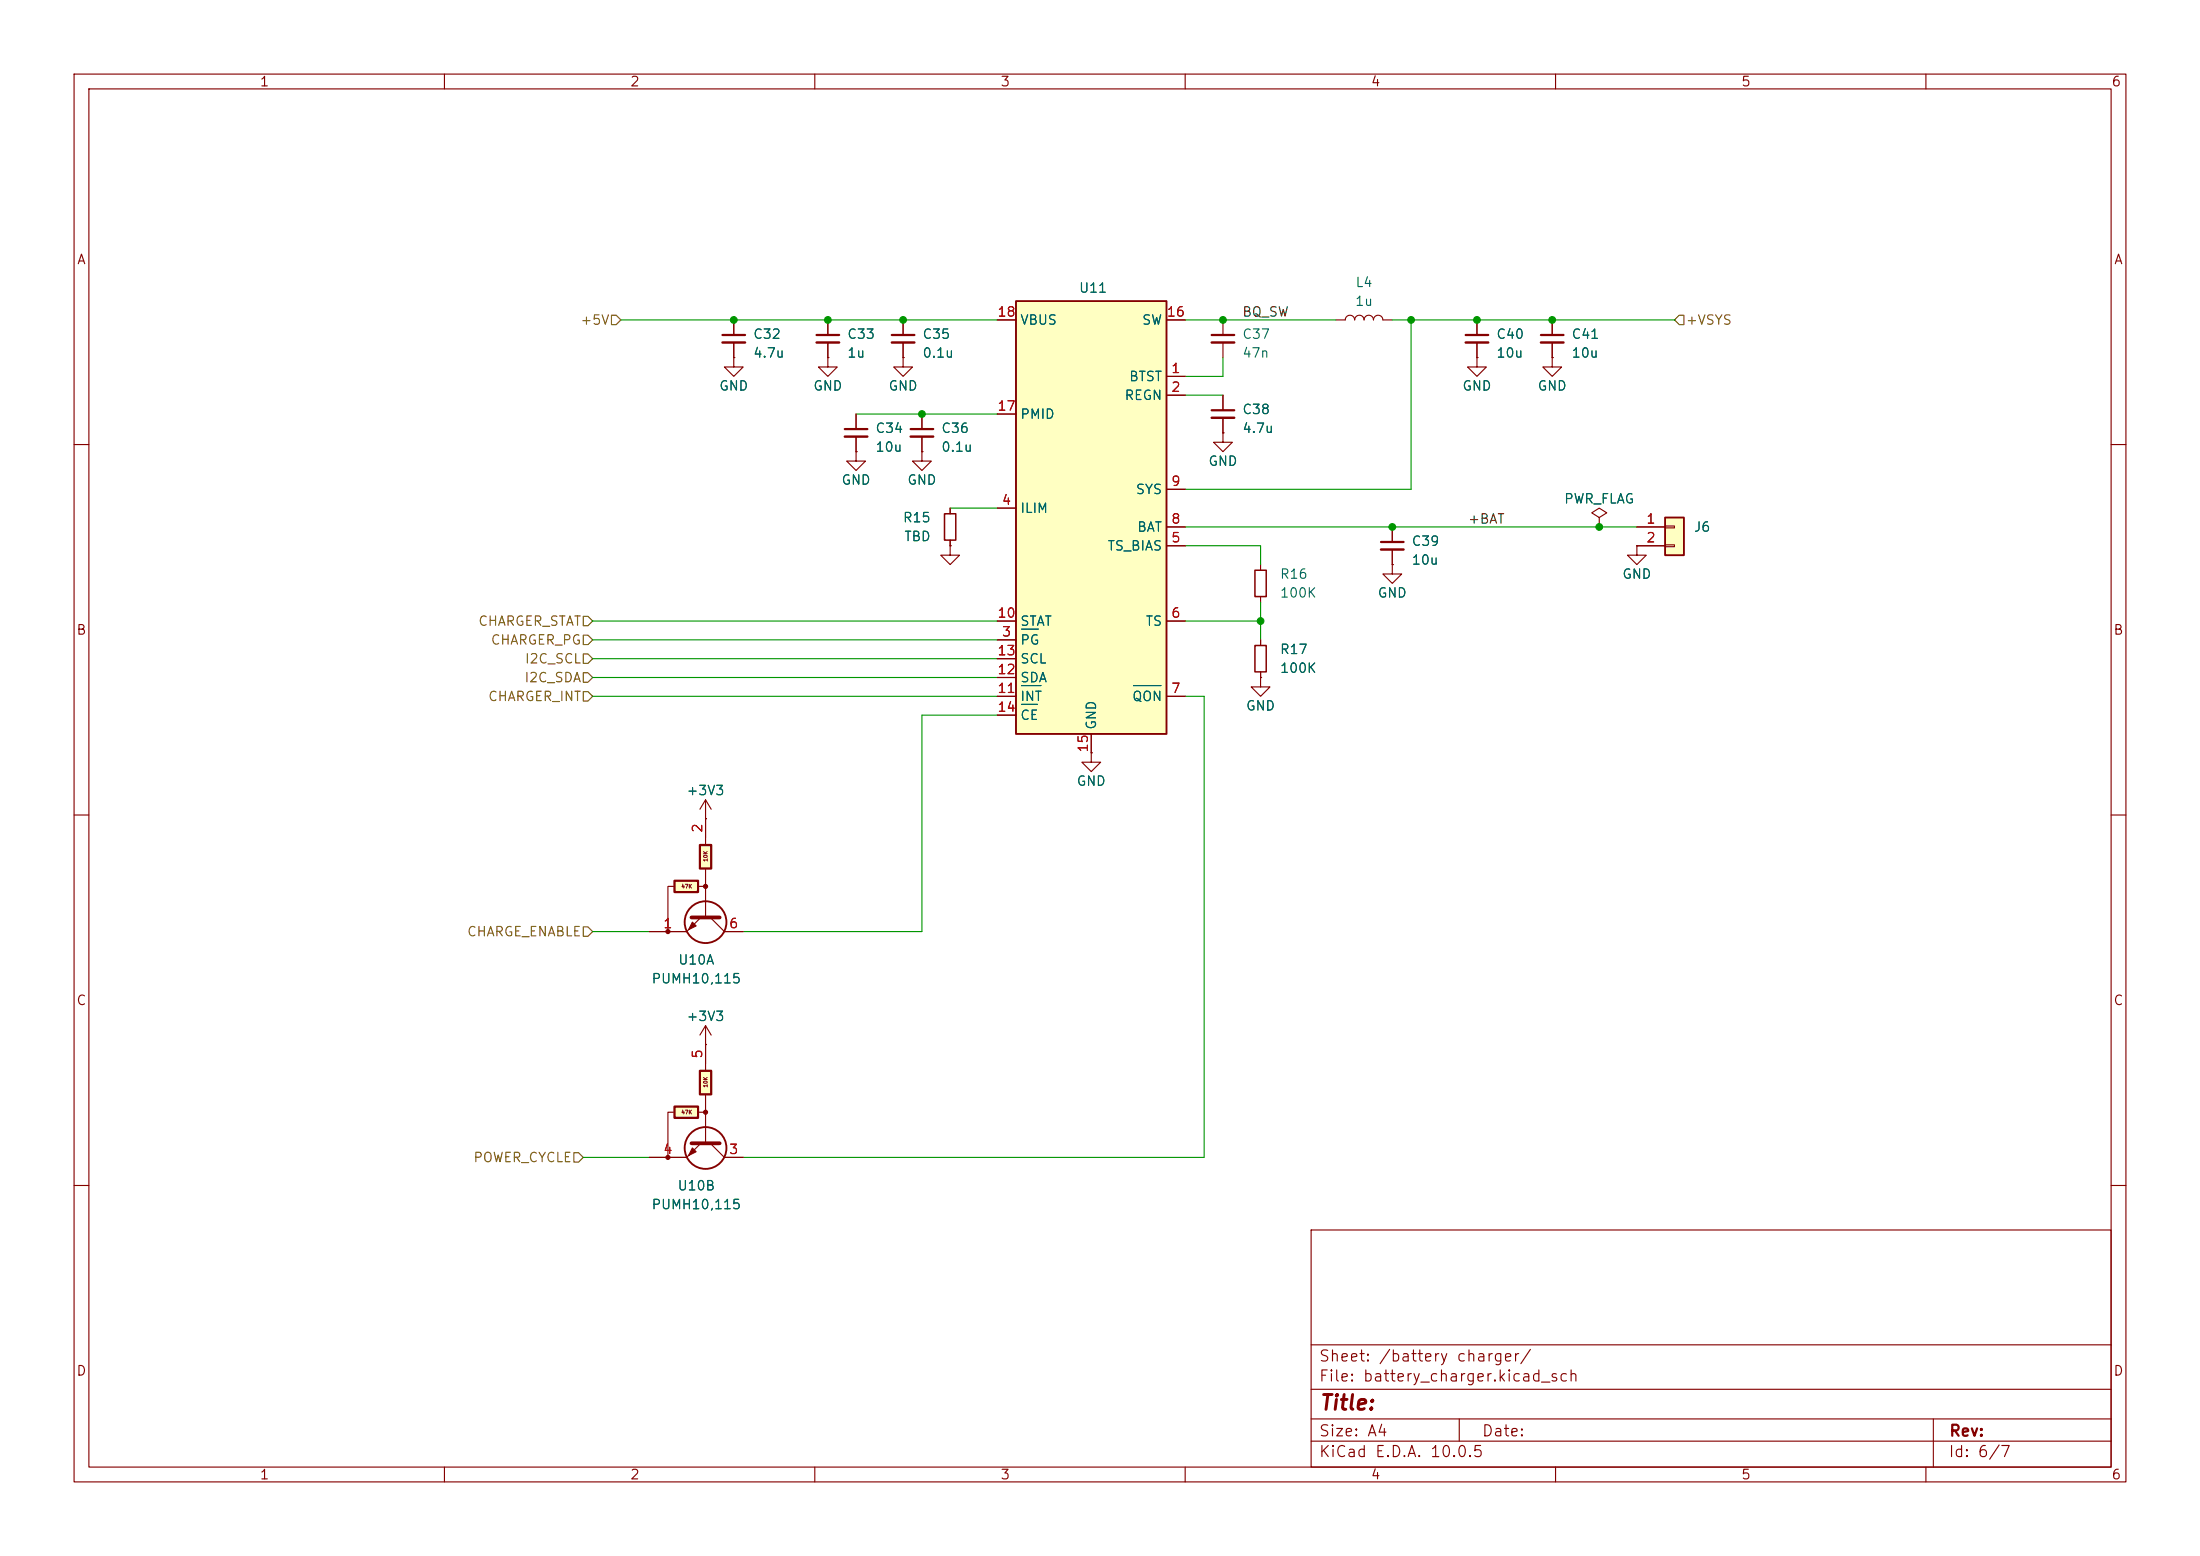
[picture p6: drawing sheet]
<svg xmlns="http://www.w3.org/2000/svg" width="297mm" height="210mm" viewBox="0 0 297 210" stroke-linecap="round" stroke-linejoin="round" font-family="sans-serif">
<g fill="none" stroke="#840000" stroke-width=".15">
<path d="M10 10h277v190h-277zM12 12h273v186h-273zM60 10v2M110 10v2M160 10v2M210 10v2M260 10v2M99.1 43.2v2M99.1 46.2v2.1M124.5 55.9v2M124.5 58.9v2.1M10 60h2"/>
<path d="M124.5 61v1.2h1.2l-1.2 1.3-1.3-1.3h1.3M124.5 61h.1M128.3 73.7v1.2h1.2l-1.2 1.3-1.3-1.3h1.3M128.3 73.7h.1M128.3 68.6v.7M128.3 72.9v.8M285 60h2M10 110h2M285 110h2M95.2 138.4l-.7 1.3M95.2 138.4l.8 1.3M95.2 138.4v2.6"/>
<path d="M95.2 141h.1M10 160h2M177 166h108v32h-108zM285 160h2M60 198v2M110 198v2M160 198v2M177 194.5h108M177 191.5h108M177 187.5h108M177 181.5h108M197 191.5v3"/>
<path d="M210 198v2M260 198v2M261 191.5v6.5"/>
</g>
<path d="M97.5 45.2h3.1M122.9 57.9h3.1" fill="none" stroke="#840000" stroke-width=".3"/>
<path d="M97.5 46.2h3.1M122.9 58.9h3.1" fill="none" stroke="#840000" stroke-width=".33"/>
<path d="M127.5 69.3h1.5v3.6h-1.5z" fill="none" stroke="#840000" stroke-width=".2"/>
<g fill="#ffffc2">
<path d="M94.5 144.5h1.5v3.2h-1.5z"/>
<path d="M91.1 149.4h3.1v1.5h-3.1z"/>
</g>
<g fill="#840000" stroke="#840000" stroke-width=".15">
<path d="M93.5 154.9l.5 .5-1 .6z"/>
<circle cx="95.2" cy="150.1" r=".27"/>
<circle cx="90.2" cy="156.2" r=".27"/>
</g>
<path d="M99.1 48.3v1.2h1.2l-1.2 1.3-1.3-1.3h1.3M99.1 48.3h.1M90.9 150.1h-.7v6.1M94.2 150.1h1M94.6 154.3l-1.9 1.9h-5.1M95.2 147.8v6.4M95.2 141v3.5M95.9 154.3l1.9 1.9h2.5" fill="none" stroke="#840000" stroke-width=".15"/>
<path d="M91.1 149.4h3.1v1.5h-3.1zM94.5 144.5h1.5v3.2h-1.5z" fill="none" stroke="#840000" stroke-width=".3"/>
<path d="M93.3 154.3h3.9" fill="none" stroke="#840000" stroke-width=".51"/>
<circle cx="95.2" cy="154.9" r="2.82" fill="none" stroke="#840000" stroke-width=".25"/>
<g fill="#ffffc2">
<path d="M94.5 114h1.5v3.2h-1.5z"/>
<path d="M91.1 118.9h3.1v1.5h-3.1z"/>
</g>
<g fill="#840000" stroke="#840000" stroke-width=".15">
<path d="M93.5 124.5l.5 .5-1 .5z"/>
<circle cx="95.2" cy="119.6" r=".27"/>
<circle cx="90.2" cy="125.7" r=".27"/>
</g>
<g fill="none" stroke="#840000" stroke-width=".15">
<path d="M115.6 55.9v2M115.6 58.9v2.1M188 71.1v2.1M188 74.2v2M215.9 69.9l1-.7-1-.6-1 .6 1 .7v1.2M215.9 71.1h.1M221 73.7v1.2h1.2l-1.2 1.3-1.3-1.3h1.3M221 73.7h.1M90.9 119.6h-.7v6.1M94.2 119.6h1M95.2 117.3v6.4M95.2 110.5v3.5"/>
<path d="M94.6 123.8l-1.9 1.9h-5.1M95.9 123.8l1.9 1.9h2.5"/>
</g>
<path d="M114 57.9h3.1M186.4 73.2h3.1M91.1 118.9h3.1v1.5h-3.1zM94.5 114h1.5v3.2h-1.5z" fill="none" stroke="#840000" stroke-width=".3"/>
<path d="M93.3 123.8h3.9" fill="none" stroke="#840000" stroke-width=".51"/>
<circle cx="95.2" cy="124.5" r="2.82" fill="none" stroke="#840000" stroke-width=".25"/>
<path d="M114 58.9h3.1M186.4 74.2h3.1" fill="none" stroke="#840000" stroke-width=".33"/>
<path d="M224.8 69.9h2.5v5h-2.5z" fill="#ffffc2"/>
<path d="M224.8 69.9h2.5v5h-2.5z" fill="none" stroke="#840000" stroke-width=".25"/>
<path d="M221 71.1h3.8M221 73.7h3.8M224.8 71h1.3v.2h-1.3zM224.8 73.5h1.3v.3h-1.3z" fill="none" stroke="#840000" stroke-width=".15"/>
<path d="M137.2 40.6h20.3v58.5h-20.3z" fill="#ffffc2"/>
<path d="M137.2 40.6h20.3v58.5h-20.3z" fill="none" stroke="#840000" stroke-width=".25"/>
<g fill="none" stroke="#840000" stroke-width=".15">
<path d="M99.1 48.3h.1M99.1 43.2v2M99.1 46.2v2.1M111.8 48.3v1.2h1.2l-1.2 1.3-1.3-1.3h1.3M111.8 48.3h.1M111.8 43.2v2M111.8 46.2v2.1M115.6 55.9v2M115.6 58.9v2.1M121.9 48.3v1.2h1.3l-1.3 1.3-1.3-1.3h1.3M121.9 48.3h.1M121.9 43.2v2"/>
<path d="M121.9 46.2v2.1M124.5 55.9v2M124.5 58.9v2.1M134.6 43.2h2.6M134.6 55.9h2.6M157.5 50.8h2.5M157.5 53.3h2.5M157.5 43.2h2.5M165.1 58.4v1.3h1.3l-1.3 1.3-1.3-1.3h1.3M165.1 58.4h.1M165.1 43.2v2M165.1 46.2v2.1"/>
<path d="M165.1 53.3v2.1M165.1 56.4v2M180.3 43.2h1.3a.64 .64 0 0 1 .6-.7 .64 .64 0 0 1 .7 .7 .64 .64 0 0 1 .6-.7 .64 .64 0 0 1 .6 .7 .64 .64 0 0 1 .7-.7 .64 .64 0 0 1 .6 .7 .64 .64 0 0 1 .7-.7 .64 .64 0 0 1 .6 .7h1.3M199.4 48.3v1.2h1.3l-1.3 1.3-1.3-1.3h1.3M199.4 48.3h.1M199.4 43.2v2M199.4 46.2v2.1M209.5 48.3v1.2h1.3l-1.3 1.3-1.2-1.3h1.2M209.5 48.3h.1M209.5 43.2v2M209.5 46.2v2.1M115.6 61v1.2h1.2l-1.2 1.3-1.3-1.3h1.3"/>
<path d="M115.6 61h.1M124.5 61h.1M128.3 73.7h.1M128.3 68.6v.7M128.3 72.9v.8M134.6 68.6h2.6M157.5 73.7h2.5M157.5 71.1h2.5M157.5 66h2.5M170.2 76.2v.8M188 76.2v1.3h1.2l-1.2 1.2-1.3-1.2h1.3M188 76.2h.1"/>
<path d="M188 71.1v2.1M188 74.2v2M215.9 71.1h.1M221 73.7h.1M221 73.7h3.8M221 71.1h3.8M134.6 86.4h2.6M134.6 83.8h2.6M134.6 94h2.6M134.6 91.4h2.6M134.6 88.9h2.6M134.6 96.5h2.6"/>
<path d="M147.3 99.1v2.5M157.5 83.8h2.5M157.5 94h2.5M170.2 91.4v1.3h1.2l-1.2 1.3-1.3-1.3h1.3M170.2 91.4h.1M170.2 80.5v.8M170.2 86.4v.7M170.2 90.7v.7M95.2 110.5h.1M95.2 108l-.7 1.2M95.2 108l.8 1.2M95.2 108v5"/>
<path d="M147.3 101.6v1.3h1.3l-1.3 1.2-1.3-1.2h1.3M147.3 101.6h.1M87.6 125.7h5.1M97.8 125.7h2.5M87.6 156.2h5.1M95.2 141h.1M95.2 141v2.5M97.8 156.2h2.5"/>
</g>
<path d="M137.9 84.9h2.3M137.9 92.5h2.6M137.9 95.1h2.2M153 92.5h3.7" fill="none" stroke="#006464" stroke-width=".15"/>
<path d="M110.2 45.2h3.1M120.4 45.2h3M163.6 55.4h3M163.6 45.2h3M197.9 45.2h3M208 45.2h3.1" fill="none" stroke="#840000" stroke-width=".3"/>
<path d="M110.2 46.2h3.1M120.4 46.2h3M163.6 56.4h3M163.6 46.2h3M197.9 46.2h3M208 46.2h3.1" fill="none" stroke="#840000" stroke-width=".33"/>
<path d="M169.4 77h1.5v3.5h-1.5zM169.4 87.1h1.5v3.6h-1.5z" fill="none" stroke="#840000" stroke-width=".2"/>
<path d="M82.5 42.5h.7l.6 .7-.6 .6h-.7zM226.7 42.5h.6v1.3h-.6l-.6-.6zM78.7 85.7h.7l.6 .7-.6 .6h-.7zM78.7 90.8h.7l.6 .6-.6 .7h-.7zM78.7 88.3h.7l.6 .6-.6 .6h-.7zM78.7 83.2h.7l.6 .6-.6 .7h-.7zM78.7 93.3h.7l.6 .7-.6 .6h-.7zM78.7 125.1h.7l.6 .6-.6 .7h-.7zM77.5 155.6h.6l.6 .6-.6 .6h-.6z" fill="none" stroke="#725600" stroke-width=".15"/>
<g fill="none" stroke="#009600" stroke-width=".15">
<path d="M83.8 43.2h50.8M115.6 55.9h19M160 43.2h20.3M160 53.3h5.1M165.1 48.3v2.5h-5.1M188 43.2h38.1M190.5 43.2v22.8h-30.5M128.3 68.6h6.3M160 71.1h61M160 73.7h10.2v2.5M80 83.8h54.6M80 94h54.6"/>
<path d="M80 88.9h54.6M80 91.4h54.6M80 86.4h54.6M134.6 96.5h-10.1v29.2h-24.2M160 94h2.6v62.2h-62.3M160 83.8h10.2M170.2 81.3v5.1M80 125.7h7.6M78.7 156.2h8.9"/>
</g>
<g fill="#009600" stroke="#009600" stroke-width=".14">
<circle cx="124.5" cy="55.9" r=".46"/>
<circle cx="99.1" cy="43.2" r=".46"/>
<circle cx="165.1" cy="43.2" r=".46"/>
<circle cx="121.9" cy="43.2" r=".46"/>
<circle cx="111.8" cy="43.2" r=".46"/>
<circle cx="190.5" cy="43.2" r=".46"/>
<circle cx="199.4" cy="43.2" r=".46"/>
<circle cx="188" cy="71.1" r=".46"/>
<circle cx="215.9" cy="71.1" r=".46"/>
<circle cx="170.2" cy="83.8" r=".46"/>
<circle cx="209.5" cy="43.2" r=".46"/>
</g>
<text font-size="2" fill="#840000" x="178" y="190.8">Title:</text>
<g font-size="1.5" fill="#840000">
<text x="178" y="184.1">Sheet: /battery charger/</text>
<text x="178" y="186.8">File: battery_charger.kicad_sch</text>
<text x="178" y="197">KiCad E.D.A. 10.0.5</text>
<text x="178" y="194.2">Size: A4</text>
<text x="200" y="194.2">Date:</text>
<text x="263" y="197">Id: 6/7</text>
<text x="263" y="194.2">Rev:</text>
</g>
<g font-size="1.3" fill="#840000">
<text x="35" y="12">1</text>
<text x="85" y="12">2</text>
<text x="135" y="12">3</text>
<text x="185" y="12">4</text>
<text x="235" y="12">5</text>
<text x="285" y="12">6</text>
<text x="10.3" y="36">A</text>
<text x="285.3" y="36">A</text>
<text x="10.2" y="86">B</text>
<text x="285.2" y="86">B</text>
<text x="10.2" y="136">C</text>
<text x="285.2" y="136">C</text>
<text x="10.2" y="186">D</text>
<text x="285.2" y="186">D</text>
<text x="35" y="200">1</text>
<text x="85" y="200">2</text>
<text x="135" y="200">3</text>
<text x="185" y="200">4</text>
<text x="235" y="200">5</text>
<text x="285" y="200">6</text>
</g>
<g font-size="1.3" fill="#006464">
<text x="145.6" y="39.8">U11</text>
<text x="182.8" y="41.6">1u</text>
<text x="182.9" y="39.1">L4</text>
<text x="101.6" y="46">C32</text>
<text x="114.3" y="46">C33</text>
<text x="124.4" y="46">C35</text>
<text x="137.6" y="44.1">VBUS</text>
<text x="154.1" y="44.1">SW</text>
<text x="167.6" y="46">C37</text>
<text x="201.9" y="46">C40</text>
<text x="212.1" y="46">C41</text>
<text x="97" y="53">GND</text>
<text x="101.6" y="48.6">4.7u</text>
<text x="109.7" y="53">GND</text>
<text x="114.3" y="48.6">1u</text>
<text x="119.9" y="53">GND</text>
<text x="124.4" y="48.6">0.1u</text>
<text x="152.3" y="51.8">BTST</text>
<text x="167.6" y="48.6">47n</text>
<text x="197.3" y="53">GND</text>
<text x="201.9" y="48.6">10u</text>
<text x="207.5" y="53">GND</text>
<text x="212.1" y="48.6">10u</text>
<text x="118.1" y="58.7">C34</text>
<text x="127" y="58.7">C36</text>
<text x="137.6" y="56.8">PMID</text>
<text x="151.7" y="54.3">REGN</text>
<text x="167.6" y="56.2">C38</text>
<text x="167.6" y="58.7">4.7u</text>
<text x="113.5" y="65.7">GND</text>
<text x="118.1" y="61.3">10u</text>
<text x="122.4" y="65.7">GND</text>
<text x="127" y="61.3">0.1u</text>
<text x="163" y="63.2">GND</text>
<text x="121.8" y="70.8">R15</text>
<text x="137.6" y="69.5">ILIM</text>
<text x="153.2" y="67">SYS</text>
<text x="211.1" y="68.3">PWR_FLAG</text>
<text x="122" y="73.4">TBD</text>
<text x="149.4" y="74.6">TS_BIAS</text>
<text x="153.4" y="72.1">BAT</text>
<text x="190.5" y="74">C39</text>
<text x="190.5" y="76.5">10u</text>
<text x="228.6" y="72.1">J6</text>
<text x="172.7" y="78.4">R16</text>
<text x="172.7" y="81">100K</text>
<text x="185.9" y="81">GND</text>
<text x="218.9" y="78.4">GND</text>
<text x="137.6" y="87.3">PG</text>
<text x="137.6" y="84.8">STAT</text>
<text x="137.6" y="89.9">SCL</text>
<text x="154.6" y="84.8">TS</text>
<text x="172.7" y="88.6">R17</text>
<text x="137.6" y="94.9">INT</text>
<text x="137.6" y="92.4">SDA</text>
<text x="152.8" y="94.9">QON</text>
<text x="172.7" y="91.1">100K</text>
<text x="137.6" y="97.5">CE</text>
<text x="148.3" y="98.6" transform="rotate(-90 148.3 98.6)">GND</text>
<text x="168.1" y="96.2">GND</text>
<text x="92.6" y="107.6">+3V3</text>
<text x="145.3" y="106.4">GND</text>
<text x="91.5" y="130.5">U10A</text>
<text x="87.9" y="133">PUMH10,115</text>
<text x="92.6" y="138.1">+3V3</text>
<text x="91.4" y="161">U10B</text>
<text x="87.9" y="163.5">PUMH10,115</text>
</g>
<g font-size="1.3" fill="#725600">
<text x="78.3" y="44.1">+5V</text>
<text x="227.5" y="44.1">+VSYS</text>
<text x="64.5" y="84.8">CHARGER_STAT</text>
<text x="66.2" y="87.3">CHARGER_PG</text>
<text x="70.8" y="89.9">I2C_SCL</text>
<text x="65.8" y="94.9">CHARGER_INT</text>
<text x="70.7" y="92.4">I2C_SDA</text>
<text x="63" y="126.7">CHARGE_ENABLE</text>
<text x="63.8" y="157.2">POWER_CYCLE</text>
</g>
<g font-size="1.3" fill="#a90000">
<text x="134.6" y="43">18</text>
<text x="157.4" y="43">16</text>
<text x="158" y="50.7">1</text>
<text x="158" y="53.2">2</text>
<text x="134.6" y="55.7">17</text>
<text x="158" y="65.9">9</text>
<text x="135.2" y="68.4">4</text>
<text x="158" y="71">8</text>
<text x="222.2" y="71">1</text>
<text x="158" y="73.5">5</text>
<text x="222.2" y="73.5">2</text>
<text x="134.6" y="83.7">10</text>
<text x="158" y="83.7">6</text>
<text x="134.6" y="88.8">13</text>
<text x="135.2" y="86.2">3</text>
<text x="134.6" y="93.8">11</text>
<text x="134.6" y="91.3">12</text>
<text x="158" y="93.8">7</text>
<text x="134.6" y="96.4">14</text>
<text x="147.2" y="101.7" transform="rotate(-90 147.2 101.7)">15</text>
<text x="95.1" y="112.5" transform="rotate(-90 95.1 112.5)">2</text>
<text x="89.4" y="125.6">1</text>
<text x="98.3" y="125.6">6</text>
<text x="95.1" y="143" transform="rotate(-90 95.1 143)">5</text>
<text x="89.4" y="156.1">4</text>
<text x="98.3" y="156.1">3</text>
</g>
<g font-size="1.3" fill="#0f0f0f">
<text x="167.6" y="43.1">BQ_SW</text>
<text x="198.1" y="71">+BAT</text>
</g>
<g font-size=".5" fill="#840000">
<text x="95.6" y="116.4" transform="rotate(-90 95.6 116.4)">10K</text>
<text x="91.9" y="120">47K</text>
<text x="95.6" y="146.8" transform="rotate(-90 95.6 146.8)">10K</text>
<text x="91.9" y="150.5">47K</text>
</g>
</svg>
